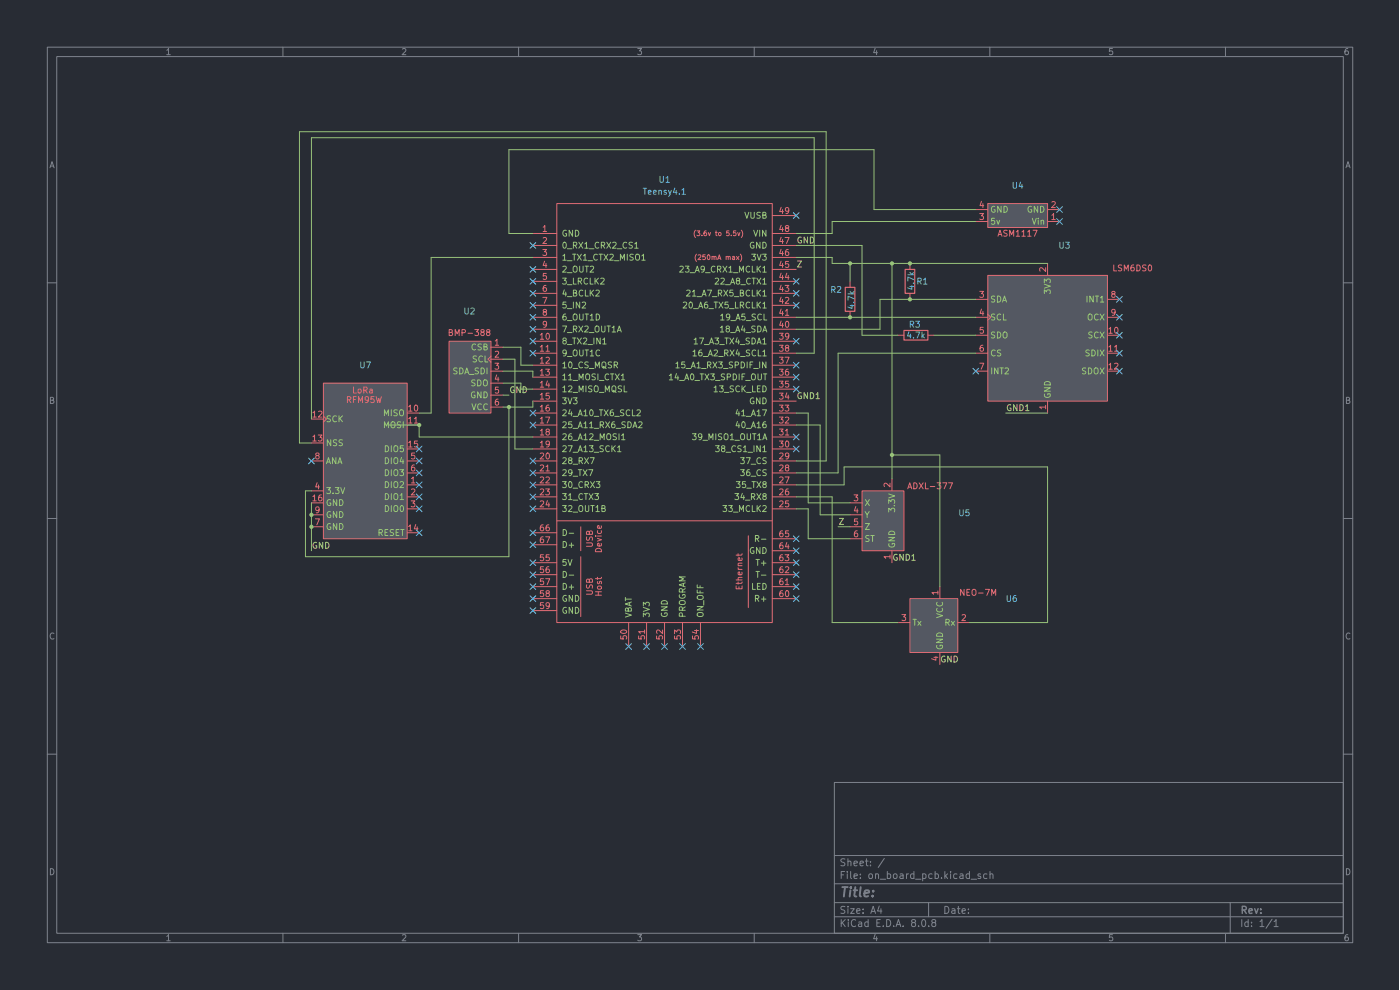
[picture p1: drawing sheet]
(kicad_sch
 (version 20231120)
 (generator "eeschema")
 (generator_version "8.0")
 (paper "A4")
 (lib_symbols
  (symbol "Avionics_Symbols:ADXL-377" (exclude_from_sim no) (in_bom yes) (on_board yes)
   (property "Reference" "U" (at 0 0 0) (effects (font (size 1.27 1.27))))
   (property "Value" "" (at 0 0 0) (effects (font (size 1.27 1.27))))
   (property "Footprint" "" (at 0 0 0) (effects (font (size 1.27 1.27)) (hide yes)))
   (property "Datasheet" "" (at 0 0 0) (effects (font (size 1.27 1.27)) (hide yes)))
   (property "Description" "" (at 0 0 0) (effects (font (size 1.27 1.27)) (hide yes)))
   (symbol "ADXL-377_1_1"
    (rectangle (start -3.81 5.08) (end 5.08 -7.62) (stroke (width 0) (type default)) (fill (type background)))
    (text "ADXL-377\n" (at 10.668 6.096 0) (effects (font (size 1.27 1.27))))
    (pin power_in line (at 2.54 -10.16 90) (length 2.54) (name "GND" (effects (font (size 1.27 1.27)))) (number "1" (effects (font (size 1.27 1.27)))))
    (pin power_in line (at 2.54 7.62 270) (length 2.54) (name "3.3V" (effects (font (size 1.27 1.27)))) (number "2" (effects (font (size 1.27 1.27)))))
    (pin bidirectional line (at -6.35 2.54 0) (length 2.54) (name "X" (effects (font (size 1.27 1.27)))) (number "3" (effects (font (size 1.27 1.27)))))
    (pin bidirectional line (at -6.35 0 0) (length 2.54) (name "Y" (effects (font (size 1.27 1.27)))) (number "4" (effects (font (size 1.27 1.27)))))
    (pin bidirectional line (at -6.35 -2.54 0) (length 2.54) (name "Z" (effects (font (size 1.27 1.27)))) (number "5" (effects (font (size 1.27 1.27)))))
    (pin bidirectional line (at -6.35 -5.08 0) (length 2.54) (name "ST" (effects (font (size 1.27 1.27)))) (number "6" (effects (font (size 1.27 1.27)))))))
  (symbol "Avionics_Symbols:AMS1117" (exclude_from_sim no) (in_bom yes) (on_board yes)
   (property "Reference" "U" (at 0 0 0) (effects (font (size 1.27 1.27))))
   (property "Value" "" (at 0 0 0) (effects (font (size 1.27 1.27))))
   (property "Footprint" "" (at 0 0 0) (effects (font (size 1.27 1.27)) (hide yes)))
   (property "Datasheet" "" (at 0 0 0) (effects (font (size 1.27 1.27)) (hide yes)))
   (property "Description" "" (at 0 0 0) (effects (font (size 1.27 1.27)) (hide yes)))
   (symbol "AMS1117_1_1"
    (rectangle (start -6.35 2.54) (end 6.35 -2.54) (stroke (width 0) (type default)) (fill (type background)))
    (text "ASM1117" (at 0 3.81 0) (effects (font (size 1.27 1.27))))
    (pin power_in line (at -8.89 1.27 0) (length 2.54) (name "Vin" (effects (font (size 1.27 1.27)))) (number "1" (effects (font (size 1.27 1.27)))))
    (pin power_in line (at -8.89 -1.27 0) (length 2.54) (name "GND" (effects (font (size 1.27 1.27)))) (number "2" (effects (font (size 1.27 1.27)))))
    (pin power_out line (at 8.89 1.27 180) (length 2.54) (name "5v" (effects (font (size 1.27 1.27)))) (number "3" (effects (font (size 1.27 1.27)))))
    (pin power_out line (at 8.89 -1.27 180) (length 2.54) (name "GND" (effects (font (size 1.27 1.27)))) (number "4" (effects (font (size 1.27 1.27)))))))
  (symbol "Avionics_Symbols:BMP-388" (exclude_from_sim no) (in_bom yes) (on_board yes)
   (property "Reference" "U" (at 5.588 3.048 0) (effects (font (size 1.27 1.27))))
   (property "Value" "" (at 0 0 0) (effects (font (size 1.27 1.27))))
   (property "Footprint" "" (at 0 0 0) (effects (font (size 1.27 1.27)) (hide yes)))
   (property "Datasheet" "" (at 0 0 0) (effects (font (size 1.27 1.27)) (hide yes)))
   (property "Description" "" (at 0 0 0) (effects (font (size 1.27 1.27)) (hide yes)))
   (symbol "BMP-388_1_1"
    (rectangle (start 1.27 1.27) (end 10.16 -13.97) (stroke (width 0) (type default)) (fill (type background)))
    (text "BMP-388" (at 5.842 -15.748 0) (effects (font (size 1.27 1.27))))
    (pin input line (at -1.27 -12.7 0) (length 2.54) (name "CSB" (effects (font (size 1.27 1.27)))) (number "1" (effects (font (size 1.27 1.27)))))
    (pin bidirectional clock (at -1.27 -10.16 0) (length 2.54) (name "SCL" (effects (font (size 1.27 1.27)))) (number "2" (effects (font (size 1.27 1.27)))))
    (pin bidirectional line (at -1.27 -7.62 0) (length 2.54) (name "SDA_SDI" (effects (font (size 1.27 1.27)))) (number "3" (effects (font (size 1.27 1.27)))))
    (pin bidirectional line (at -1.27 -5.08 0) (length 2.54) (name "SDO" (effects (font (size 1.27 1.27)))) (number "4" (effects (font (size 1.27 1.27)))))
    (pin power_in line (at -1.27 -2.54 0) (length 2.54) (name "GND" (effects (font (size 1.27 1.27)))) (number "5" (effects (font (size 1.27 1.27)))))
    (pin power_in line (at -1.27 0 0) (length 2.54) (name "VCC" (effects (font (size 1.27 1.27)))) (number "6" (effects (font (size 1.27 1.27)))))))
  (symbol "Avionics_Symbols:LSM6DS0" (exclude_from_sim no) (in_bom yes) (on_board yes)
   (property "Reference" "U" (at 0 0 0) (effects (font (size 1.27 1.27))))
   (property "Value" "" (at 0 0 0) (effects (font (size 1.27 1.27))))
   (property "Footprint" "" (at 0 0 0) (effects (font (size 1.27 1.27)) (hide yes)))
   (property "Datasheet" "" (at 0 0 0) (effects (font (size 1.27 1.27)) (hide yes)))
   (property "Description" "" (at 0 0 0) (effects (font (size 1.27 1.27)) (hide yes)))
   (symbol "LSM6DS0_1_1"
    (rectangle (start -12.7 12.7) (end 12.7 -13.97) (stroke (width 0) (type default)) (fill (type background)))
    (text "LSM6DS0" (at 18.034 14.224 0) (effects (font (size 1.27 1.27))))
    (pin power_in line (at 0 -16.51 90) (length 2.54) (name "GND" (effects (font (size 1.27 1.27)))) (number "1" (effects (font (size 1.27 1.27)))))
    (pin bidirectional line (at 15.24 0 180) (length 2.54) (name "SCX" (effects (font (size 1.27 1.27)))) (number "10" (effects (font (size 1.27 1.27)))))
    (pin bidirectional line (at 15.24 -3.81 180) (length 2.54) (name "SDIX" (effects (font (size 1.27 1.27)))) (number "11" (effects (font (size 1.27 1.27)))))
    (pin bidirectional line (at 15.24 -7.62 180) (length 2.54) (name "SDOX" (effects (font (size 1.27 1.27)))) (number "12" (effects (font (size 1.27 1.27)))))
    (pin power_in line (at 0 15.24 270) (length 2.54) (name "3V3" (effects (font (size 1.27 1.27)))) (number "2" (effects (font (size 1.27 1.27)))))
    (pin bidirectional line (at -15.24 7.62 0) (length 2.54) (name "SDA" (effects (font (size 1.27 1.27)))) (number "3" (effects (font (size 1.27 1.27)))))
    (pin bidirectional clock (at -15.24 3.81 0) (length 2.54) (name "SCL" (effects (font (size 1.27 1.27)))) (number "4" (effects (font (size 1.27 1.27)))))
    (pin bidirectional line (at -15.24 0 0) (length 2.54) (name "SDO" (effects (font (size 1.27 1.27)))) (number "5" (effects (font (size 1.27 1.27)))))
    (pin bidirectional line (at -15.24 -3.81 0) (length 2.54) (name "CS" (effects (font (size 1.27 1.27)))) (number "6" (effects (font (size 1.27 1.27)))))
    (pin bidirectional line (at -15.24 -7.62 0) (length 2.54) (name "INT2" (effects (font (size 1.27 1.27)))) (number "7" (effects (font (size 1.27 1.27)))))
    (pin bidirectional line (at 15.24 7.62 180) (length 2.54) (name "INT1" (effects (font (size 1.27 1.27)))) (number "8" (effects (font (size 1.27 1.27)))))
    (pin bidirectional line (at 15.24 3.81 180) (length 2.54) (name "OCX" (effects (font (size 1.27 1.27)))) (number "9" (effects (font (size 1.27 1.27)))))))
  (symbol "Avionics_Symbols:NEO-7M" (exclude_from_sim no) (in_bom yes) (on_board yes)
   (property "Reference" "U" (at 0 -2.54 0) (effects (font (size 1.27 1.27))))
   (property "Value" "" (at 0 0 0) (effects (font (size 1.27 1.27))))
   (property "Footprint" "" (at 0 0 0) (effects (font (size 1.27 1.27)) (hide yes)))
   (property "Datasheet" "" (at 0 0 0) (effects (font (size 1.27 1.27)) (hide yes)))
   (property "Description" "" (at 0 0 0) (effects (font (size 1.27 1.27)) (hide yes)))
   (symbol "NEO-7M_1_1"
    (rectangle (start -5.08 3.81) (end 5.08 -7.62) (stroke (width 0) (type default)) (fill (type background)))
    (text "NEO-7M" (at 9.398 5.08 0) (effects (font (size 1.27 1.27))))
    (pin power_in line (at 1.27 6.35 270) (length 2.54) (name "VCC" (effects (font (size 1.27 1.27)))) (number "1" (effects (font (size 1.27 1.27)))))
    (pin input line (at 7.62 -1.27 180) (length 2.54) (name "Rx" (effects (font (size 1.27 1.27)))) (number "2" (effects (font (size 1.27 1.27)))))
    (pin output line (at -7.62 -1.27 0) (length 2.54) (name "Tx" (effects (font (size 1.27 1.27)))) (number "3" (effects (font (size 1.27 1.27)))))
    (pin power_in line (at 1.27 -10.16 90) (length 2.54) (name "GND" (effects (font (size 1.27 1.27)))) (number "4" (effects (font (size 1.27 1.27)))))))
  (symbol "Avionics_Symbols:RFM95W" (exclude_from_sim no) (in_bom yes) (on_board yes)
   (property "Reference" "U" (at 0 0 0) (effects (font (size 1.27 1.27))))
   (property "Value" "" (at 0 0 0) (effects (font (size 1.27 1.27))))
   (property "Footprint" "" (at 0 0 0) (effects (font (size 1.27 1.27)) (hide yes)))
   (property "Datasheet" "" (at 0 0 0) (effects (font (size 1.27 1.27)) (hide yes)))
   (property "Description" "" (at 0 0 0) (effects (font (size 1.27 1.27)) (hide yes)))
   (symbol "RFM95W_1_1"
    (rectangle (start -8.89 22.86) (end 8.89 -10.16) (stroke (width 0) (type default)) (fill (type background)))
    (text "LoRa" (at -0.508 21.336 0) (effects (font (size 1.27 1.27))))
    (text "RFM95W\n" (at -0.254 19.304 0) (effects (font (size 1.27 1.27))))
    (pin bidirectional line (at 11.43 1.27 180) (length 2.54) (name "DIO2" (effects (font (size 1.27 1.27)))) (number "1" (effects (font (size 1.27 1.27)))))
    (pin bidirectional line (at 11.43 16.51 180) (length 2.54) (name "MISO" (effects (font (size 1.27 1.27)))) (number "10" (effects (font (size 1.27 1.27)))))
    (pin bidirectional line (at 11.43 13.97 180) (length 2.54) (name "MOSI" (effects (font (size 1.27 1.27)))) (number "11" (effects (font (size 1.27 1.27)))))
    (pin input clock (at -11.43 15.24 0) (length 2.54) (name "SCK" (effects (font (size 1.27 1.27)))) (number "12" (effects (font (size 1.27 1.27)))))
    (pin bidirectional line (at -11.43 10.16 0) (length 2.54) (name "NSS" (effects (font (size 1.27 1.27)))) (number "13" (effects (font (size 1.27 1.27)))))
    (pin input line (at 11.43 -8.89 180) (length 2.54) (name "RESET" (effects (font (size 1.27 1.27)))) (number "14" (effects (font (size 1.27 1.27)))))
    (pin bidirectional line (at 11.43 8.89 180) (length 2.54) (name "DIO5" (effects (font (size 1.27 1.27)))) (number "15" (effects (font (size 1.27 1.27)))))
    (pin power_in line (at -11.43 -2.54 0) (length 2.54) (name "GND" (effects (font (size 1.27 1.27)))) (number "16" (effects (font (size 1.27 1.27)))))
    (pin bidirectional line (at 11.43 -1.27 180) (length 2.54) (name "DIO1" (effects (font (size 1.27 1.27)))) (number "2" (effects (font (size 1.27 1.27)))))
    (pin bidirectional line (at 11.43 -3.81 180) (length 2.54) (name "DIO0" (effects (font (size 1.27 1.27)))) (number "3" (effects (font (size 1.27 1.27)))))
    (pin power_in line (at -11.43 0 0) (length 2.54) (name "3.3V" (effects (font (size 1.27 1.27)))) (number "4" (effects (font (size 1.27 1.27)))))
    (pin bidirectional line (at 11.43 6.35 180) (length 2.54) (name "DIO4" (effects (font (size 1.27 1.27)))) (number "5" (effects (font (size 1.27 1.27)))))
    (pin bidirectional line (at 11.43 3.81 180) (length 2.54) (name "DIO3" (effects (font (size 1.27 1.27)))) (number "6" (effects (font (size 1.27 1.27)))))
    (pin power_in line (at -11.43 -7.62 0) (length 2.54) (name "GND" (effects (font (size 1.27 1.27)))) (number "7" (effects (font (size 1.27 1.27)))))
    (pin bidirectional line (at -11.43 6.35 0) (length 2.54) (name "ANA" (effects (font (size 1.27 1.27)))) (number "8" (effects (font (size 1.27 1.27)))))
    (pin power_in line (at -11.43 -5.08 0) (length 2.54) (name "GND" (effects (font (size 1.27 1.27)))) (number "9" (effects (font (size 1.27 1.27)))))))
  (symbol "Avionics_Symbols:Teensy4.1"
   (pin_names
    (offset 1.016)) (exclude_from_sim no) (in_bom yes) (on_board yes)
   (property "Reference" "U" (at 0 64.77 0) (effects (font (size 1.27 1.27))))
   (property "Value" "Teensy4.1" (at 0 62.23 0) (effects (font (size 1.27 1.27))))
   (property "Footprint" "" (at -10.16 10.16 0) (effects (font (size 1.27 1.27)) (hide yes)))
   (property "Datasheet" "" (at -10.16 10.16 0) (effects (font (size 1.27 1.27)) (hide yes)))
   (property "Description" "" (at 0 0 0) (effects (font (size 1.27 1.27)) (hide yes)))
   (symbol "Teensy4.1_0_0"
    (polyline (pts (xy -22.86 -6.35) (xy 22.86 -6.35)) (stroke (width 0) (type solid)) (fill (type none)))
    (polyline (pts (xy -17.78 -26.67) (xy -17.78 -13.97)) (stroke (width 0) (type solid)) (fill (type none)))
    (polyline (pts (xy -17.78 -7.62) (xy -17.78 -12.7)) (stroke (width 0) (type solid)) (fill (type none)))
    (polyline (pts (xy 17.78 -9.525) (xy 17.78 -24.765)) (stroke (width 0) (type solid)) (fill (type none)))
    (text "(250mA max)" (at 11.43 49.53 0) (effects (font (size 1.016 1.016))))
    (text "(3.6v to 5.5v)" (at 11.43 54.61 0) (effects (font (size 1.016 1.016))))
    (text "Device" (at -13.97 -10.16 900) (effects (font (size 1.27 1.27))))
    (text "Ethernet" (at 15.875 -17.145 900) (effects (font (size 1.27 1.27))))
    (text "Host" (at -13.97 -20.32 900) (effects (font (size 1.27 1.27))))
    (text "USB" (at -15.875 -20.32 900) (effects (font (size 1.27 1.27))))
    (text "USB" (at -15.875 -10.16 900) (effects (font (size 1.27 1.27))))
    (pin bidirectional line (at -27.94 31.75 0) (length 5.08) (name "8_TX2_IN1" (effects (font (size 1.27 1.27)))) (number "10" (effects (font (size 1.27 1.27)))))
    (pin bidirectional line (at -27.94 29.21 0) (length 5.08) (name "9_OUT1C" (effects (font (size 1.27 1.27)))) (number "11" (effects (font (size 1.27 1.27)))))
    (pin bidirectional line (at -27.94 26.67 0) (length 5.08) (name "10_CS_MQSR" (effects (font (size 1.27 1.27)))) (number "12" (effects (font (size 1.27 1.27)))))
    (pin bidirectional line (at -27.94 24.13 0) (length 5.08) (name "11_MOSI_CTX1" (effects (font (size 1.27 1.27)))) (number "13" (effects (font (size 1.27 1.27)))))
    (pin bidirectional line (at -27.94 21.59 0) (length 5.08) (name "12_MISO_MQSL" (effects (font (size 1.27 1.27)))) (number "14" (effects (font (size 1.27 1.27)))))
    (pin bidirectional line (at -27.94 16.51 0) (length 5.08) (name "24_A10_TX6_SCL2" (effects (font (size 1.27 1.27)))) (number "16" (effects (font (size 1.27 1.27)))))
    (pin bidirectional line (at -27.94 13.97 0) (length 5.08) (name "25_A11_RX6_SDA2" (effects (font (size 1.27 1.27)))) (number "17" (effects (font (size 1.27 1.27)))))
    (pin bidirectional line (at -27.94 11.43 0) (length 5.08) (name "26_A12_MOSI1" (effects (font (size 1.27 1.27)))) (number "18" (effects (font (size 1.27 1.27)))))
    (pin bidirectional line (at -27.94 8.89 0) (length 5.08) (name "27_A13_SCK1" (effects (font (size 1.27 1.27)))) (number "19" (effects (font (size 1.27 1.27)))))
    (pin bidirectional line (at -27.94 6.35 0) (length 5.08) (name "28_RX7" (effects (font (size 1.27 1.27)))) (number "20" (effects (font (size 1.27 1.27)))))
    (pin bidirectional line (at -27.94 3.81 0) (length 5.08) (name "29_TX7" (effects (font (size 1.27 1.27)))) (number "21" (effects (font (size 1.27 1.27)))))
    (pin bidirectional line (at -27.94 1.27 0) (length 5.08) (name "30_CRX3" (effects (font (size 1.27 1.27)))) (number "22" (effects (font (size 1.27 1.27)))))
    (pin bidirectional line (at -27.94 -1.27 0) (length 5.08) (name "31_CTX3" (effects (font (size 1.27 1.27)))) (number "23" (effects (font (size 1.27 1.27)))))
    (pin bidirectional line (at -27.94 -3.81 0) (length 5.08) (name "32_OUT1B" (effects (font (size 1.27 1.27)))) (number "24" (effects (font (size 1.27 1.27)))))
    (pin bidirectional line (at 27.94 -3.81 180) (length 5.08) (name "33_MCLK2" (effects (font (size 1.27 1.27)))) (number "25" (effects (font (size 1.27 1.27)))))
    (pin bidirectional line (at 27.94 -1.27 180) (length 5.08) (name "34_RX8" (effects (font (size 1.27 1.27)))) (number "26" (effects (font (size 1.27 1.27)))))
    (pin bidirectional line (at 27.94 1.27 180) (length 5.08) (name "35_TX8" (effects (font (size 1.27 1.27)))) (number "27" (effects (font (size 1.27 1.27)))))
    (pin bidirectional line (at 27.94 3.81 180) (length 5.08) (name "36_CS" (effects (font (size 1.27 1.27)))) (number "28" (effects (font (size 1.27 1.27)))))
    (pin bidirectional line (at 27.94 6.35 180) (length 5.08) (name "37_CS" (effects (font (size 1.27 1.27)))) (number "29" (effects (font (size 1.27 1.27)))))
    (pin bidirectional line (at 27.94 8.89 180) (length 5.08) (name "38_CS1_IN1" (effects (font (size 1.27 1.27)))) (number "30" (effects (font (size 1.27 1.27)))))
    (pin bidirectional line (at 27.94 11.43 180) (length 5.08) (name "39_MISO1_OUT1A" (effects (font (size 1.27 1.27)))) (number "31" (effects (font (size 1.27 1.27)))))
    (pin bidirectional line (at 27.94 13.97 180) (length 5.08) (name "40_A16" (effects (font (size 1.27 1.27)))) (number "32" (effects (font (size 1.27 1.27)))))
    (pin bidirectional line (at 27.94 16.51 180) (length 5.08) (name "41_A17" (effects (font (size 1.27 1.27)))) (number "33" (effects (font (size 1.27 1.27)))))
    (pin bidirectional line (at 27.94 21.59 180) (length 5.08) (name "13_SCK_LED" (effects (font (size 1.27 1.27)))) (number "35" (effects (font (size 1.27 1.27)))))
    (pin bidirectional line (at 27.94 24.13 180) (length 5.08) (name "14_A0_TX3_SPDIF_OUT" (effects (font (size 1.27 1.27)))) (number "36" (effects (font (size 1.27 1.27)))))
    (pin bidirectional line (at 27.94 26.67 180) (length 5.08) (name "15_A1_RX3_SPDIF_IN" (effects (font (size 1.27 1.27)))) (number "37" (effects (font (size 1.27 1.27)))))
    (pin bidirectional line (at 27.94 29.21 180) (length 5.08) (name "16_A2_RX4_SCL1" (effects (font (size 1.27 1.27)))) (number "38" (effects (font (size 1.27 1.27)))))
    (pin bidirectional line (at 27.94 31.75 180) (length 5.08) (name "17_A3_TX4_SDA1" (effects (font (size 1.27 1.27)))) (number "39" (effects (font (size 1.27 1.27)))))
    (pin bidirectional line (at 27.94 34.29 180) (length 5.08) (name "18_A4_SDA" (effects (font (size 1.27 1.27)))) (number "40" (effects (font (size 1.27 1.27)))))
    (pin bidirectional line (at 27.94 36.83 180) (length 5.08) (name "19_A5_SCL" (effects (font (size 1.27 1.27)))) (number "41" (effects (font (size 1.27 1.27)))))
    (pin bidirectional line (at 27.94 39.37 180) (length 5.08) (name "20_A6_TX5_LRCLK1" (effects (font (size 1.27 1.27)))) (number "42" (effects (font (size 1.27 1.27)))))
    (pin bidirectional line (at 27.94 41.91 180) (length 5.08) (name "21_A7_RX5_BCLK1" (effects (font (size 1.27 1.27)))) (number "43" (effects (font (size 1.27 1.27)))))
    (pin bidirectional line (at 27.94 44.45 180) (length 5.08) (name "22_A8_CTX1" (effects (font (size 1.27 1.27)))) (number "44" (effects (font (size 1.27 1.27)))))
    (pin bidirectional line (at 27.94 46.99 180) (length 5.08) (name "23_A9_CRX1_MCLK1" (effects (font (size 1.27 1.27)))) (number "45" (effects (font (size 1.27 1.27)))))
    (pin power_in line (at 27.94 54.61 180) (length 5.08) (name "VIN" (effects (font (size 1.27 1.27)))) (number "48" (effects (font (size 1.27 1.27)))))
    (pin power_out line (at 27.94 58.42 180) (length 5.08) (name "VUSB" (effects (font (size 1.27 1.27)))) (number "49" (effects (font (size 1.27 1.27)))))
    (pin bidirectional line (at -27.94 44.45 0) (length 5.08) (name "3_LRCLK2" (effects (font (size 1.27 1.27)))) (number "5" (effects (font (size 1.27 1.27)))))
    (pin power_in line (at -7.62 -33.02 90) (length 5.08) (name "VBAT" (effects (font (size 1.27 1.27)))) (number "50" (effects (font (size 1.27 1.27)))))
    (pin power_in line (at -3.81 -33.02 90) (length 5.08) (name "3V3" (effects (font (size 1.27 1.27)))) (number "51" (effects (font (size 1.27 1.27)))))
    (pin input line (at 0 -33.02 90) (length 5.08) (name "GND" (effects (font (size 1.27 1.27)))) (number "52" (effects (font (size 1.27 1.27)))))
    (pin input line (at 3.81 -33.02 90) (length 5.08) (name "PROGRAM" (effects (font (size 1.27 1.27)))) (number "53" (effects (font (size 1.27 1.27)))))
    (pin input line (at 7.62 -33.02 90) (length 5.08) (name "ON_OFF" (effects (font (size 1.27 1.27)))) (number "54" (effects (font (size 1.27 1.27)))))
    (pin power_out line (at -27.94 -15.24 0) (length 5.08) (name "5V" (effects (font (size 1.27 1.27)))) (number "55" (effects (font (size 1.27 1.27)))))
    (pin bidirectional line (at -27.94 -17.78 0) (length 5.08) (name "D-" (effects (font (size 1.27 1.27)))) (number "56" (effects (font (size 1.27 1.27)))))
    (pin bidirectional line (at -27.94 -20.32 0) (length 5.08) (name "D+" (effects (font (size 1.27 1.27)))) (number "57" (effects (font (size 1.27 1.27)))))
    (pin power_in line (at -27.94 -22.86 0) (length 5.08) (name "GND" (effects (font (size 1.27 1.27)))) (number "58" (effects (font (size 1.27 1.27)))))
    (pin power_in line (at -27.94 -25.4 0) (length 5.08) (name "GND" (effects (font (size 1.27 1.27)))) (number "59" (effects (font (size 1.27 1.27)))))
    (pin bidirectional line (at -27.94 41.91 0) (length 5.08) (name "4_BCLK2" (effects (font (size 1.27 1.27)))) (number "6" (effects (font (size 1.27 1.27)))))
    (pin bidirectional line (at 27.94 -22.86 180) (length 5.08) (name "R+" (effects (font (size 1.27 1.27)))) (number "60" (effects (font (size 1.27 1.27)))))
    (pin bidirectional line (at 27.94 -20.32 180) (length 5.08) (name "LED" (effects (font (size 1.27 1.27)))) (number "61" (effects (font (size 1.27 1.27)))))
    (pin bidirectional line (at 27.94 -17.78 180) (length 5.08) (name "T-" (effects (font (size 1.27 1.27)))) (number "62" (effects (font (size 1.27 1.27)))))
    (pin bidirectional line (at 27.94 -15.24 180) (length 5.08) (name "T+" (effects (font (size 1.27 1.27)))) (number "63" (effects (font (size 1.27 1.27)))))
    (pin power_in line (at 27.94 -12.7 180) (length 5.08) (name "GND" (effects (font (size 1.27 1.27)))) (number "64" (effects (font (size 1.27 1.27)))))
    (pin bidirectional line (at 27.94 -10.16 180) (length 5.08) (name "R-" (effects (font (size 1.27 1.27)))) (number "65" (effects (font (size 1.27 1.27)))))
    (pin bidirectional line (at -27.94 -8.89 0) (length 5.08) (name "D-" (effects (font (size 1.27 1.27)))) (number "66" (effects (font (size 1.27 1.27)))))
    (pin bidirectional line (at -27.94 -11.43 0) (length 5.08) (name "D+" (effects (font (size 1.27 1.27)))) (number "67" (effects (font (size 1.27 1.27)))))
    (pin bidirectional line (at -27.94 39.37 0) (length 5.08) (name "5_IN2" (effects (font (size 1.27 1.27)))) (number "7" (effects (font (size 1.27 1.27)))))
    (pin bidirectional line (at -27.94 36.83 0) (length 5.08) (name "6_OUT1D" (effects (font (size 1.27 1.27)))) (number "8" (effects (font (size 1.27 1.27)))))
    (pin bidirectional line (at -27.94 34.29 0) (length 5.08) (name "7_RX2_OUT1A" (effects (font (size 1.27 1.27)))) (number "9" (effects (font (size 1.27 1.27))))))
   (symbol "Teensy4.1_0_1"
    (rectangle (start -22.86 60.96) (end 22.86 -27.94) (stroke (width 0) (type solid)) (fill (type none)))
    (rectangle (start -20.32 -1.27) (end -20.32 -1.27) (stroke (width 0) (type solid)) (fill (type none))))
   (symbol "Teensy4.1_1_0"
    (pin power_out line (at -27.94 19.05 0) (length 5.08) (name "3V3" (effects (font (size 1.27 1.27)))) (number "15" (effects (font (size 1.27 1.27)))))
    (pin power_out line (at 27.94 49.53 180) (length 5.08) (name "3V3" (effects (font (size 1.27 1.27)))) (number "46" (effects (font (size 1.27 1.27)))))
    (pin power_out line (at 27.94 52.07 180) (length 5.08) (name "GND" (effects (font (size 1.27 1.27)))) (number "47" (effects (font (size 1.27 1.27))))))
   (symbol "Teensy4.1_1_1"
    (pin power_in line (at -27.94 54.61 0) (length 5.08) (name "GND" (effects (font (size 1.27 1.27)))) (number "1" (effects (font (size 1.27 1.27)))))
    (pin bidirectional line (at -27.94 52.07 0) (length 5.08) (name "0_RX1_CRX2_CS1" (effects (font (size 1.27 1.27)))) (number "2" (effects (font (size 1.27 1.27)))))
    (pin bidirectional line (at -27.94 49.53 0) (length 5.08) (name "1_TX1_CTX2_MISO1" (effects (font (size 1.27 1.27)))) (number "3" (effects (font (size 1.27 1.27)))))
    (pin power_out line (at 27.94 19.05 180) (length 5.08) (name "GND" (effects (font (size 1.27 1.27)))) (number "34" (effects (font (size 1.27 1.27)))))
    (pin bidirectional line (at -27.94 46.99 0) (length 5.08) (name "2_OUT2" (effects (font (size 1.27 1.27)))) (number "4" (effects (font (size 1.27 1.27)))))))
  (symbol "Device:R"
   (pin_numbers hide)
   (pin_names
    (offset 0)) (exclude_from_sim no) (in_bom yes) (on_board yes)
   (property "Reference" "R" (at 2.032 0 90) (effects (font (size 1.27 1.27))))
   (property "Value" "R" (at 0 0 90) (effects (font (size 1.27 1.27))))
   (property "Footprint" "" (at -1.778 0 90) (effects (font (size 1.27 1.27)) (hide yes)))
   (property "Datasheet" "~" (at 0 0 0) (effects (font (size 1.27 1.27)) (hide yes)))
   (property "Description" "Resistor" (at 0 0 0) (effects (font (size 1.27 1.27)) (hide yes)))
   (symbol "R_0_1"
    (rectangle (start -1.016 -2.54) (end 1.016 2.54) (stroke (width 0.254) (type default)) (fill (type none))))
   (symbol "R_1_1"
    (pin passive line (at 0 3.81 270) (length 1.27) (name "~" (effects (font (size 1.27 1.27)))) (number "1" (effects (font (size 1.27 1.27)))))
    (pin passive line (at 0 -3.81 90) (length 1.27) (name "~" (effects (font (size 1.27 1.27)))) (number "2" (effects (font (size 1.27 1.27))))))))
 (junction
  (at 189.23 55.88)
  (diameter 0)
  (color 0 0 0 0))
 (junction
  (at 180.34 67.31)
  (diameter 0)
  (color 0 0 0 0))
 (junction
  (at 66.04 111.76)
  (diameter 0)
  (color 0 0 0 0))
 (junction
  (at 66.04 109.22)
  (diameter 0)
  (color 0 0 0 0))
 (junction
  (at 107.95 86.36)
  (diameter 0)
  (color 0 0 0 0))
 (junction
  (at 189.23 96.52)
  (diameter 0)
  (color 0 0 0 0))
 (junction
  (at 193.04 63.5)
  (diameter 0)
  (color 0 0 0 0))
 (junction
  (at 88.9 90.17)
  (diameter 0)
  (color 0 0 0 0))
 (junction
  (at 180.34 55.88)
  (diameter 0)
  (color 0 0 0 0))
 (junction
  (at 193.04 55.88)
  (diameter 0)
  (color 0 0 0 0))
 (no_connect
  (at 113.03 87.63))
 (no_connect
  (at 168.91 80.01))
 (no_connect
  (at 168.91 77.47))
 (no_connect
  (at 168.91 116.84))
 (no_connect
  (at 237.49 78.74))
 (no_connect
  (at 113.03 67.31))
 (no_connect
  (at 113.03 102.87))
 (no_connect
  (at 113.03 113.03))
 (no_connect
  (at 113.03 124.46))
 (no_connect
  (at 168.91 95.25))
 (no_connect
  (at 224.79 46.99))
 (no_connect
  (at 113.03 52.07))
 (no_connect
  (at 113.03 107.95))
 (no_connect
  (at 168.91 92.71))
 (no_connect
  (at 168.91 121.92))
 (no_connect
  (at 207.01 78.74))
 (no_connect
  (at 237.49 63.5))
 (no_connect
  (at 113.03 97.79))
 (no_connect
  (at 168.91 62.23))
 (no_connect
  (at 168.91 64.77))
 (no_connect
  (at 66.04 97.79))
 (no_connect
  (at 113.03 105.41))
 (no_connect
  (at 113.03 62.23))
 (no_connect
  (at 237.49 71.12))
 (no_connect
  (at 113.03 115.57))
 (no_connect
  (at 113.03 59.69))
 (no_connect
  (at 168.91 119.38))
 (no_connect
  (at 140.97 137.16))
 (no_connect
  (at 144.78 137.16))
 (no_connect
  (at 168.91 124.46))
 (no_connect
  (at 88.9 105.41))
 (no_connect
  (at 113.03 74.93))
 (no_connect
  (at 168.91 114.3))
 (no_connect
  (at 168.91 82.55))
 (no_connect
  (at 113.03 129.54))
 (no_connect
  (at 88.9 102.87))
 (no_connect
  (at 237.49 74.93))
 (no_connect
  (at 113.03 72.39))
 (no_connect
  (at 113.03 121.92))
 (no_connect
  (at 113.03 100.33))
 (no_connect
  (at 137.16 137.16))
 (no_connect
  (at 148.59 137.16))
 (no_connect
  (at 113.03 127))
 (no_connect
  (at 168.91 127))
 (no_connect
  (at 168.91 59.69))
 (no_connect
  (at 168.91 72.39))
 (no_connect
  (at 113.03 90.17))
 (no_connect
  (at 237.49 67.31))
 (no_connect
  (at 113.03 69.85))
 (no_connect
  (at 88.9 95.25))
 (no_connect
  (at 113.03 119.38))
 (no_connect
  (at 88.9 107.95))
 (no_connect
  (at 88.9 97.79))
 (no_connect
  (at 113.03 57.15))
 (no_connect
  (at 133.35 137.16))
 (no_connect
  (at 168.91 45.72))
 (no_connect
  (at 88.9 113.03))
 (no_connect
  (at 224.79 44.45))
 (no_connect
  (at 113.03 64.77))
 (no_connect
  (at 88.9 100.33))
 (wire
  (pts (xy 189.23 55.88) (xy 193.04 55.88))
  (stroke (width 0) (type default)))
 (wire
  (pts (xy 171.45 87.63) (xy 168.91 87.63))
  (stroke (width 0) (type default)))
 (wire
  (pts (xy 185.42 44.45) (xy 207.01 44.45))
  (stroke (width 0) (type default)))
 (wire
  (pts (xy 110.49 73.66) (xy 110.49 77.47))
  (stroke (width 0) (type default)))
 (wire
  (pts (xy 190.5 71.12) (xy 182.88 71.12))
  (stroke (width 0) (type default)))
 (wire
  (pts (xy 106.68 81.28) (xy 110.49 81.28))
  (stroke (width 0) (type default)))
 (wire
  (pts (xy 222.25 99.06) (xy 179.07 99.06))
  (stroke (width 0) (type default)))
 (wire
  (pts (xy 107.95 49.53) (xy 113.03 49.53))
  (stroke (width 0) (type default)))
 (wire
  (pts (xy 193.04 63.5) (xy 186.69 63.5))
  (stroke (width 0) (type default)))
 (wire
  (pts (xy 176.53 55.88) (xy 176.53 54.61))
  (stroke (width 0) (type default)))
 (wire
  (pts (xy 189.23 96.52) (xy 189.23 101.6))
  (stroke (width 0) (type default)))
 (wire
  (pts (xy 176.53 46.99) (xy 207.01 46.99))
  (stroke (width 0) (type default)))
 (wire
  (pts (xy 107.95 31.75) (xy 107.95 49.53))
  (stroke (width 0) (type default)))
 (wire
  (pts (xy 110.49 77.47) (xy 113.03 77.47))
  (stroke (width 0) (type default)))
 (wire
  (pts (xy 193.04 55.88) (xy 222.25 55.88))
  (stroke (width 0) (type default)))
 (wire
  (pts (xy 205.74 132.08) (xy 222.25 132.08))
  (stroke (width 0) (type default)))
 (wire
  (pts (xy 173.99 109.22) (xy 173.99 90.17))
  (stroke (width 0) (type default)))
 (wire
  (pts (xy 171.45 106.68) (xy 171.45 87.63))
  (stroke (width 0) (type default)))
 (wire
  (pts (xy 182.88 71.12) (xy 182.88 52.07))
  (stroke (width 0) (type default)))
 (wire
  (pts (xy 173.99 90.17) (xy 168.91 90.17))
  (stroke (width 0) (type default)))
 (wire
  (pts (xy 66.04 111.76) (xy 66.04 116.84))
  (stroke (width 0) (type default)))
 (wire
  (pts (xy 180.34 67.31) (xy 207.01 67.31))
  (stroke (width 0) (type default)))
 (wire
  (pts (xy 177.8 111.76) (xy 180.34 111.76))
  (stroke (width 0) (type default)))
 (wire
  (pts (xy 107.95 86.36) (xy 113.03 86.36))
  (stroke (width 0) (type default)))
 (wire
  (pts (xy 110.49 81.28) (xy 110.49 82.55))
  (stroke (width 0) (type default)))
 (wire
  (pts (xy 64.77 104.14) (xy 66.04 104.14))
  (stroke (width 0) (type default)))
 (wire
  (pts (xy 207.01 74.93) (xy 177.8 74.93))
  (stroke (width 0) (type default)))
 (wire
  (pts (xy 222.25 132.08) (xy 222.25 99.06))
  (stroke (width 0) (type default)))
 (wire
  (pts (xy 88.9 92.71) (xy 113.03 92.71))
  (stroke (width 0) (type default)))
 (wire
  (pts (xy 106.68 76.2) (xy 109.22 76.2))
  (stroke (width 0) (type default)))
 (wire
  (pts (xy 88.9 92.71) (xy 88.9 90.17))
  (stroke (width 0) (type default)))
 (wire
  (pts (xy 168.91 67.31) (xy 180.34 67.31))
  (stroke (width 0) (type default)))
 (wire
  (pts (xy 109.22 95.25) (xy 113.03 95.25))
  (stroke (width 0) (type default)))
 (wire
  (pts (xy 106.68 78.74) (xy 113.03 78.74))
  (stroke (width 0) (type default)))
 (wire
  (pts (xy 82.55 90.17) (xy 88.9 90.17))
  (stroke (width 0) (type default)))
 (wire
  (pts (xy 171.45 107.95) (xy 168.91 107.95))
  (stroke (width 0) (type default)))
 (wire
  (pts (xy 113.03 78.74) (xy 113.03 80.01))
  (stroke (width 0) (type default)))
 (wire
  (pts (xy 107.95 118.11) (xy 64.77 118.11))
  (stroke (width 0) (type default)))
 (wire
  (pts (xy 180.34 55.88) (xy 180.34 59.69))
  (stroke (width 0) (type default)))
 (wire
  (pts (xy 171.45 114.3) (xy 171.45 107.95))
  (stroke (width 0) (type default)))
 (wire
  (pts (xy 176.53 55.88) (xy 180.34 55.88))
  (stroke (width 0) (type default)))
 (wire
  (pts (xy 199.39 124.46) (xy 199.39 96.52))
  (stroke (width 0) (type default)))
 (wire
  (pts (xy 180.34 55.88) (xy 189.23 55.88))
  (stroke (width 0) (type default)))
 (wire
  (pts (xy 185.42 31.75) (xy 107.95 31.75))
  (stroke (width 0) (type default)))
 (wire
  (pts (xy 66.04 88.9) (xy 66.04 29.21))
  (stroke (width 0) (type default)))
 (wire
  (pts (xy 176.53 132.08) (xy 176.53 105.41))
  (stroke (width 0) (type default)))
 (wire
  (pts (xy 66.04 109.22) (xy 66.04 111.76))
  (stroke (width 0) (type default)))
 (wire
  (pts (xy 168.91 102.87) (xy 179.07 102.87))
  (stroke (width 0) (type default)))
 (wire
  (pts (xy 66.04 29.21) (xy 172.72 29.21))
  (stroke (width 0) (type default)))
 (wire
  (pts (xy 106.68 83.82) (xy 107.95 83.82))
  (stroke (width 0) (type default)))
 (wire
  (pts (xy 177.8 74.93) (xy 177.8 100.33))
  (stroke (width 0) (type default)))
 (wire
  (pts (xy 176.53 105.41) (xy 168.91 105.41))
  (stroke (width 0) (type default)))
 (wire
  (pts (xy 175.26 97.79) (xy 168.91 97.79))
  (stroke (width 0) (type default)))
 (wire
  (pts (xy 88.9 87.63) (xy 91.44 87.63))
  (stroke (width 0) (type default)))
 (wire
  (pts (xy 63.5 27.94) (xy 175.26 27.94))
  (stroke (width 0) (type default)))
 (wire
  (pts (xy 199.39 96.52) (xy 189.23 96.52))
  (stroke (width 0) (type default)))
 (wire
  (pts (xy 91.44 54.61) (xy 113.03 54.61))
  (stroke (width 0) (type default)))
 (wire
  (pts (xy 172.72 74.93) (xy 168.91 74.93))
  (stroke (width 0) (type default)))
 (wire
  (pts (xy 207.01 63.5) (xy 193.04 63.5))
  (stroke (width 0) (type default)))
 (wire
  (pts (xy 168.91 69.85) (xy 186.69 69.85))
  (stroke (width 0) (type default)))
 (wire
  (pts (xy 106.68 73.66) (xy 110.49 73.66))
  (stroke (width 0) (type default)))
 (wire
  (pts (xy 64.77 118.11) (xy 64.77 104.14))
  (stroke (width 0) (type default)))
 (wire
  (pts (xy 175.26 27.94) (xy 175.26 97.79))
  (stroke (width 0) (type default)))
 (wire
  (pts (xy 177.8 100.33) (xy 168.91 100.33))
  (stroke (width 0) (type default)))
 (wire
  (pts (xy 110.49 82.55) (xy 113.03 82.55))
  (stroke (width 0) (type default)))
 (wire
  (pts (xy 186.69 63.5) (xy 186.69 69.85))
  (stroke (width 0) (type default)))
 (wire
  (pts (xy 91.44 87.63) (xy 91.44 54.61))
  (stroke (width 0) (type default)))
 (wire
  (pts (xy 182.88 52.07) (xy 168.91 52.07))
  (stroke (width 0) (type default)))
 (wire
  (pts (xy 171.45 114.3) (xy 180.34 114.3))
  (stroke (width 0) (type default)))
 (wire
  (pts (xy 63.5 93.98) (xy 66.04 93.98))
  (stroke (width 0) (type default)))
 (wire
  (pts (xy 107.95 86.36) (xy 107.95 118.11))
  (stroke (width 0) (type default)))
 (wire
  (pts (xy 180.34 109.22) (xy 173.99 109.22))
  (stroke (width 0) (type default)))
 (wire
  (pts (xy 63.5 93.98) (xy 63.5 27.94))
  (stroke (width 0) (type default)))
 (wire
  (pts (xy 222.25 87.63) (xy 213.36 87.63))
  (stroke (width 0) (type default)))
 (wire
  (pts (xy 190.5 132.08) (xy 176.53 132.08))
  (stroke (width 0) (type default)))
 (wire
  (pts (xy 176.53 46.99) (xy 176.53 49.53))
  (stroke (width 0) (type default)))
 (wire
  (pts (xy 109.22 76.2) (xy 109.22 95.25))
  (stroke (width 0) (type default)))
 (wire
  (pts (xy 207.01 71.12) (xy 198.12 71.12))
  (stroke (width 0) (type default)))
 (wire
  (pts (xy 189.23 55.88) (xy 189.23 96.52))
  (stroke (width 0) (type default)))
 (wire
  (pts (xy 66.04 106.68) (xy 66.04 109.22))
  (stroke (width 0) (type default)))
 (wire
  (pts (xy 113.03 86.36) (xy 113.03 85.09))
  (stroke (width 0) (type default)))
 (wire
  (pts (xy 180.34 106.68) (xy 171.45 106.68))
  (stroke (width 0) (type default)))
 (wire
  (pts (xy 185.42 44.45) (xy 185.42 31.75))
  (stroke (width 0) (type default)))
 (wire
  (pts (xy 172.72 29.21) (xy 172.72 74.93))
  (stroke (width 0) (type default)))
 (wire
  (pts (xy 106.68 86.36) (xy 107.95 86.36))
  (stroke (width 0) (type default)))
 (wire
  (pts (xy 168.91 49.53) (xy 176.53 49.53))
  (stroke (width 0) (type default)))
 (wire
  (pts (xy 168.91 54.61) (xy 176.53 54.61))
  (stroke (width 0) (type default)))
 (wire
  (pts (xy 179.07 99.06) (xy 179.07 102.87))
  (stroke (width 0) (type default)))
 (label "GND1"
  (at 189.23 119.38 0)
  (effects (font (size 1.27 1.27)) (justify left bottom)))
 (label "Z"
  (at 168.91 57.15 0)
  (effects (font (size 1.27 1.27)) (justify left bottom)))
 (label "Z"
  (at 177.8 111.76 0)
  (effects (font (size 1.27 1.27)) (justify left bottom)))
 (label "GND"
  (at 66.04 116.84 0)
  (effects (font (size 1.27 1.27)) (justify left bottom)))
 (label "GND"
  (at 107.95 83.82 0)
  (effects (font (size 1.27 1.27)) (justify left bottom)))
 (label "GND"
  (at 168.91 52.07 0)
  (effects (font (size 1.27 1.27)) (justify left bottom)))
 (label "GND1"
  (at 213.36 87.63 0)
  (effects (font (size 1.27 1.27)) (justify left bottom)))
 (label "GND"
  (at 199.39 140.97 0)
  (effects (font (size 1.27 1.27)) (justify left bottom)))
 (label "GND1"
  (at 168.91 85.09 0)
  (effects (font (size 1.27 1.27)) (justify left bottom)))
 (symbol
  (lib_id "Avionics_Symbols:BMP-388")
  (at 105.41 86.36 180)
  (unit 1)
  (exclude_from_sim no)
  (in_bom yes)
  (on_board yes)
  (dnp no)
  (fields_autoplaced yes)
  (property "Reference" "U2" (at 99.5679 66.04 0) (effects (font (size 1.27 1.27))))
  (property "Value" "~" (at 99.5679 67.31 0) (effects (font (size 1.27 1.27))))
  (property "Footprint" "Avionics_Footprints:BMP180" (at 105.41 86.36 0) (effects (font (size 1.27 1.27)) (hide yes)))
  (property "Datasheet" "" (at 105.41 86.36 0) (effects (font (size 1.27 1.27)) (hide yes)))
  (property "Description" "" (at 105.41 86.36 0) (effects (font (size 1.27 1.27)) (hide yes)))
  (pin "3")
  (pin "4")
  (pin "5")
  (pin "6")
  (pin "2")
  (pin "1"))
 (symbol
  (lib_id "Avionics_Symbols:RFM95W")
  (at 77.47 104.14 0)
  (unit 1)
  (exclude_from_sim no)
  (in_bom yes)
  (on_board yes)
  (dnp no)
  (fields_autoplaced yes)
  (property "Reference" "U7" (at 77.47 77.47 0) (effects (font (size 1.27 1.27))))
  (property "Value" "~" (at 77.47 80.01 0) (effects (font (size 1.27 1.27))))
  (property "Footprint" "Avionics_Footprints:RFM95W" (at 77.47 104.14 0) (effects (font (size 1.27 1.27)) (hide yes)))
  (property "Datasheet" "" (at 77.47 104.14 0) (effects (font (size 1.27 1.27)) (hide yes)))
  (property "Description" "" (at 77.47 104.14 0) (effects (font (size 1.27 1.27)) (hide yes)))
  (pin "13")
  (pin "6")
  (pin "9")
  (pin "15")
  (pin "10")
  (pin "16")
  (pin "8")
  (pin "14")
  (pin "12")
  (pin "1")
  (pin "11")
  (pin "2")
  (pin "7")
  (pin "4")
  (pin "3")
  (pin "5"))
 (symbol
  (lib_id "Device:R")
  (at 193.04 59.69 0)
  (unit 1)
  (exclude_from_sim no)
  (in_bom yes)
  (on_board yes)
  (dnp no)
  (property "Reference" "R1" (at 194.31 59.69 0) (effects (font (size 1.27 1.27)) (justify left)))
  (property "Value" "4.7k" (at 193.294 61.722 90) (effects (font (size 1.27 1.27)) (justify left)))
  (property "Footprint" "Resistor_THT:R_Axial_DIN0204_L3.6mm_D1.6mm_P1.90mm_Vertical" (at 191.262 59.69 90) (effects (font (size 1.27 1.27)) (hide yes)))
  (property "Datasheet" "~" (at 193.04 59.69 0) (effects (font (size 1.27 1.27)) (hide yes)))
  (property "Description" "Resistor" (at 193.04 59.69 0) (effects (font (size 1.27 1.27)) (hide yes)))
  (pin "2")
  (pin "1"))
 (symbol
  (lib_id "Device:R")
  (at 194.31 71.12 90)
  (unit 1)
  (exclude_from_sim no)
  (in_bom yes)
  (on_board yes)
  (dnp no)
  (property "Reference" "R3" (at 194.056 68.834 90) (effects (font (size 1.27 1.27))))
  (property "Value" "4.7k" (at 194.31 71.12 90) (effects (font (size 1.27 1.27))))
  (property "Footprint" "Resistor_THT:R_Axial_DIN0204_L3.6mm_D1.6mm_P1.90mm_Vertical" (at 194.31 72.898 90) (effects (font (size 1.27 1.27)) (hide yes)))
  (property "Datasheet" "~" (at 194.31 71.12 0) (effects (font (size 1.27 1.27)) (hide yes)))
  (property "Description" "Resistor" (at 194.31 71.12 0) (effects (font (size 1.27 1.27)) (hide yes)))
  (pin "2")
  (pin "1"))
 (symbol
  (lib_id "Avionics_Symbols:AMS1117")
  (at 215.9 45.72 180)
  (unit 1)
  (exclude_from_sim no)
  (in_bom yes)
  (on_board yes)
  (dnp no)
  (fields_autoplaced yes)
  (property "Reference" "U4" (at 215.9 39.37 0) (effects (font (size 1.27 1.27))))
  (property "Value" "~" (at 215.9 41.91 0) (effects (font (size 1.27 1.27))))
  (property "Footprint" "Avionics_Footprints:AMS1117" (at 215.9 45.72 0) (effects (font (size 1.27 1.27)) (hide yes)))
  (property "Datasheet" "" (at 215.9 45.72 0) (effects (font (size 1.27 1.27)) (hide yes)))
  (property "Description" "" (at 215.9 45.72 0) (effects (font (size 1.27 1.27)) (hide yes)))
  (pin "4")
  (pin "1")
  (pin "3")
  (pin "2"))
 (symbol
  (lib_id "Avionics_Symbols:LSM6DS0")
  (at 222.25 71.12 0)
  (unit 1)
  (exclude_from_sim no)
  (in_bom yes)
  (on_board yes)
  (dnp no)
  (fields_autoplaced yes)
  (property "Reference" "U3" (at 224.4441 52.07 0) (effects (font (size 1.27 1.27)) (justify left)))
  (property "Value" "~" (at 224.4441 54.61 0) (effects (font (size 1.27 1.27)) (justify left)))
  (property "Footprint" "Avionics_Footprints:LSM6DS0" (at 222.25 71.12 0) (effects (font (size 1.27 1.27)) (hide yes)))
  (property "Datasheet" "" (at 222.25 71.12 0) (effects (font (size 1.27 1.27)) (hide yes)))
  (property "Description" "" (at 222.25 71.12 0) (effects (font (size 1.27 1.27)) (hide yes)))
  (pin "5")
  (pin "7")
  (pin "8")
  (pin "4")
  (pin "9")
  (pin "6")
  (pin "11")
  (pin "10")
  (pin "2")
  (pin "12")
  (pin "1")
  (pin "3"))
 (symbol
  (lib_id "Avionics_Symbols:NEO-7M")
  (at 198.12 130.81 0)
  (unit 1)
  (exclude_from_sim no)
  (in_bom yes)
  (on_board yes)
  (dnp no)
  (fields_autoplaced yes)
  (property "Reference" "U6" (at 214.63 127.0314 0) (effects (font (size 1.27 1.27))))
  (property "Value" "~" (at 214.63 128.9365 0) (effects (font (size 1.27 1.27))))
  (property "Footprint" "Avionics_Footprints:NEO_7M" (at 198.12 130.81 0) (effects (font (size 1.27 1.27)) (hide yes)))
  (property "Datasheet" "" (at 198.12 130.81 0) (effects (font (size 1.27 1.27)) (hide yes)))
  (property "Description" "" (at 198.12 130.81 0) (effects (font (size 1.27 1.27)) (hide yes)))
  (pin "4")
  (pin "1")
  (pin "2")
  (pin "3"))
 (symbol
  (lib_id "Avionics_Symbols:Teensy4.1")
  (at 140.97 104.14 0)
  (unit 1)
  (exclude_from_sim no)
  (in_bom yes)
  (on_board yes)
  (dnp no)
  (fields_autoplaced yes)
  (property "Reference" "U1" (at 140.97 38.1 0) (effects (font (size 1.27 1.27))))
  (property "Value" "Teensy4.1" (at 140.97 40.64 0) (effects (font (size 1.27 1.27))))
  (property "Footprint" "Avionics_Footprints:Teensy-4.1" (at 130.81 93.98 0) (effects (font (size 1.27 1.27)) (hide yes)))
  (property "Datasheet" "" (at 130.81 93.98 0) (effects (font (size 1.27 1.27)) (hide yes)))
  (property "Description" "" (at 140.97 104.14 0) (effects (font (size 1.27 1.27)) (hide yes)))
  (pin "55")
  (pin "53")
  (pin "56")
  (pin "42")
  (pin "35")
  (pin "19")
  (pin "67")
  (pin "7")
  (pin "22")
  (pin "27")
  (pin "23")
  (pin "54")
  (pin "39")
  (pin "40")
  (pin "21")
  (pin "51")
  (pin "20")
  (pin "9")
  (pin "52")
  (pin "59")
  (pin "41")
  (pin "46")
  (pin "2")
  (pin "1")
  (pin "34")
  (pin "50")
  (pin "66")
  (pin "3")
  (pin "4")
  (pin "36")
  (pin "31")
  (pin "29")
  (pin "30")
  (pin "61")
  (pin "32")
  (pin "58")
  (pin "26")
  (pin "38")
  (pin "47")
  (pin "24")
  (pin "63")
  (pin "25")
  (pin "12")
  (pin "45")
  (pin "14")
  (pin "11")
  (pin "13")
  (pin "10")
  (pin "16")
  (pin "33")
  (pin "60")
  (pin "57")
  (pin "48")
  (pin "28")
  (pin "43")
  (pin "8")
  (pin "64")
  (pin "62")
  (pin "6")
  (pin "18")
  (pin "49")
  (pin "44")
  (pin "65")
  (pin "17")
  (pin "5")
  (pin "37")
  (pin "15"))
 (symbol
  (lib_id "Device:R")
  (at 180.34 63.5 0)
  (unit 1)
  (exclude_from_sim no)
  (in_bom yes)
  (on_board yes)
  (dnp no)
  (property "Reference" "R2" (at 176.022 61.468 0) (effects (font (size 1.27 1.27)) (justify left)))
  (property "Value" "4.7k" (at 180.594 65.786 90) (effects (font (size 1.27 1.27)) (justify left)))
  (property "Footprint" "Resistor_THT:R_Axial_DIN0204_L3.6mm_D1.6mm_P1.90mm_Vertical" (at 178.562 63.5 90) (effects (font (size 1.27 1.27)) (hide yes)))
  (property "Datasheet" "~" (at 180.34 63.5 0) (effects (font (size 1.27 1.27)) (hide yes)))
  (property "Description" "Resistor" (at 180.34 63.5 0) (effects (font (size 1.27 1.27)) (hide yes)))
  (pin "2")
  (pin "1"))
 (symbol
  (lib_id "Avionics_Symbols:ADXL-377")
  (at 186.69 109.22 0)
  (unit 1)
  (exclude_from_sim no)
  (in_bom yes)
  (on_board yes)
  (dnp no)
  (fields_autoplaced yes)
  (property "Reference" "U5" (at 203.2 108.8361 0) (effects (font (size 1.27 1.27)) (justify left)))
  (property "Value" "~" (at 203.2 110.7412 0) (effects (font (size 1.27 1.27)) (justify left)))
  (property "Footprint" "Avionics_Footprints:ADXL377" (at 186.69 109.22 0) (effects (font (size 1.27 1.27)) (hide yes)))
  (property "Datasheet" "" (at 186.69 109.22 0) (effects (font (size 1.27 1.27)) (hide yes)))
  (property "Description" "" (at 186.69 109.22 0) (effects (font (size 1.27 1.27)) (hide yes)))
  (pin "5")
  (pin "3")
  (pin "2")
  (pin "1")
  (pin "4")
  (pin "6"))
 (sheet_instances
  (path ""
   (page "1"))))
